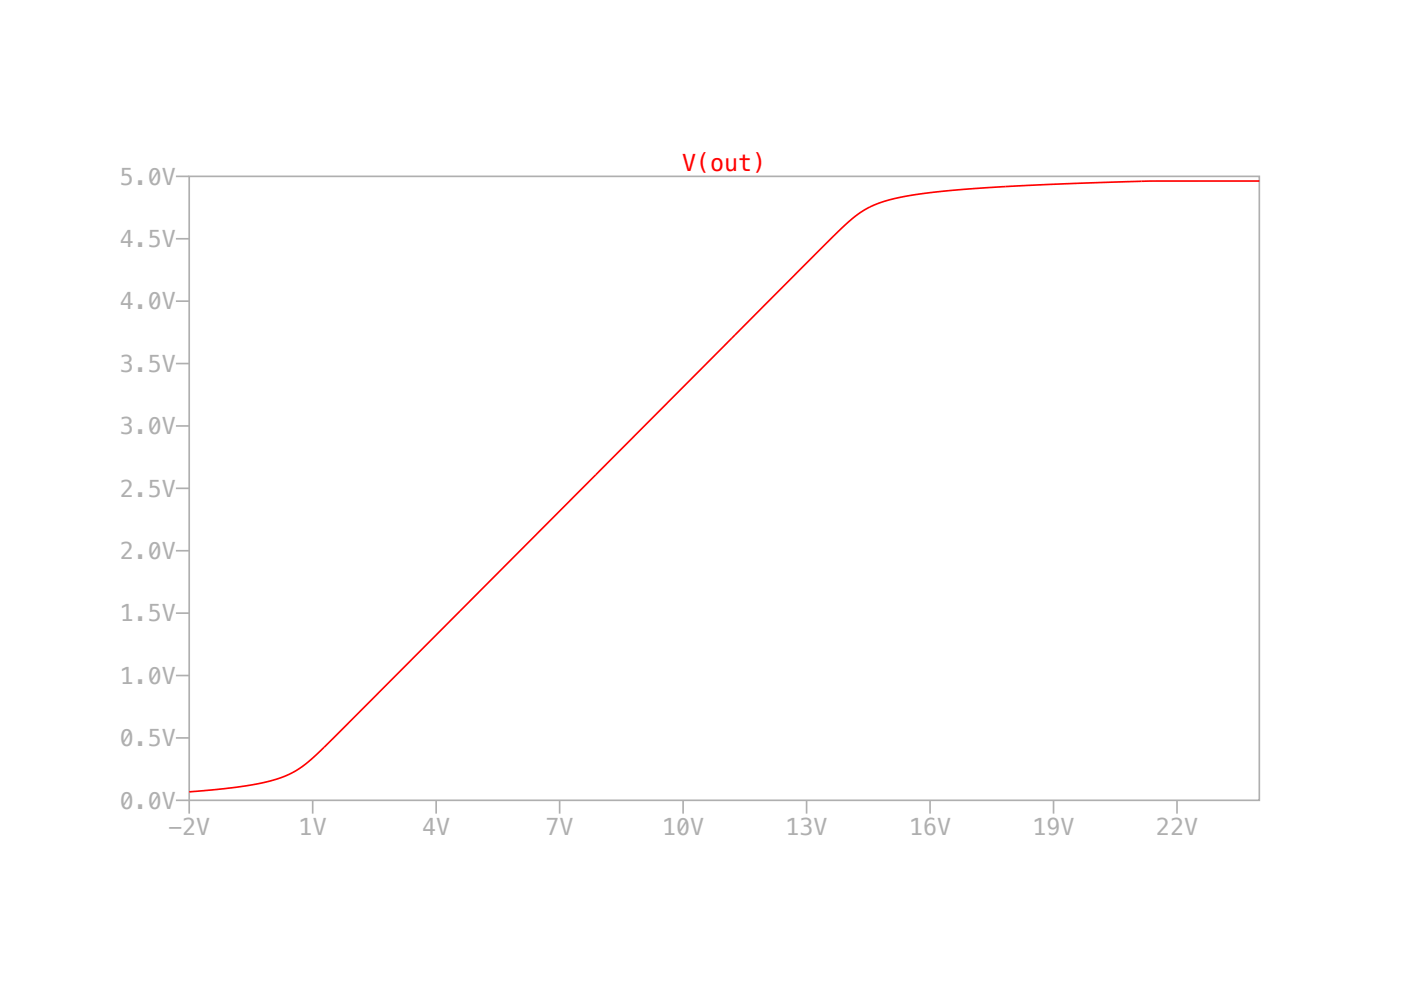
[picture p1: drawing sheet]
<svg xmlns="http://www.w3.org/2000/svg" width="297mm" height="210mm" viewBox="0 0 297 210" stroke-linecap="round" stroke-linejoin="round" font-family="sans-serif">
<g fill="none" stroke="#afafaf" stroke-width=".35">
<path d="M37.3 37.4h2.8M40.1 37.4h226.9v132.3h-226.9zM37.3 50.6h2.8M37.3 77.1h2.8M37.3 63.9h2.8M37.3 90.3h2.8M37.3 116.8h2.8M37.3 103.5h2.8M37.3 130h2.8M37.3 156.5h2.8M37.3 143.2h2.8M37.3 169.7h2.8v2.8"/>
<path d="M66.3 169.7v2.8M92.5 169.7v2.8M118.7 169.7v2.8M144.8 169.7v2.8M171 169.7v2.8M197.2 169.7v2.8M223.4 169.7v2.8M249.5 169.7v2.8"/>
</g>
<path d="M267 38.4h-23.6l-21.1 .7-15.4 .9-8.9 .7-6.3 1-4.6 1.1-3.6 1.6-3.2 2.3-4.3 4.1-103.4 103.8-6.8 6.6-2.1 1.6-1.8 1.1-2.3 1-2.5 .7-6.8 1.3-10.2 1" fill="none" stroke="#f00" stroke-width=".35"/>
<g font-size="4.9" fill="#afafaf">
<text x="25.4" y="39.2">5.0V</text>
<text x="25.4" y="52.4">4.5V</text>
<text x="25.4" y="65.6">4.0V</text>
<text x="25.4" y="78.8">3.5V</text>
<text x="25.4" y="92.1">3.0V</text>
<text x="25.4" y="105.3">2.5V</text>
<text x="25.4" y="118.5">2.0V</text>
<text x="25.4" y="131.8">1.5V</text>
<text x="25.4" y="145">1.0V</text>
<text x="25.4" y="158.2">0.5V</text>
<text x="25.4" y="171.4">0.0V</text>
<text x="35.7" y="177.1">-2V</text>
<text x="63.3" y="177.1">1V</text>
<text x="89.5" y="177.1">4V</text>
<text x="115.7" y="177.1">7V</text>
<text x="140.4" y="177.1">10V</text>
<text x="166.6" y="177.1">13V</text>
<text x="192.7" y="177.1">16V</text>
<text x="218.9" y="177.1">19V</text>
<text x="245.1" y="177.1">22V</text>
</g>
<text font-size="4.9" fill="#f00" x="144.6" y="36.3">V(out)</text>
</svg>
